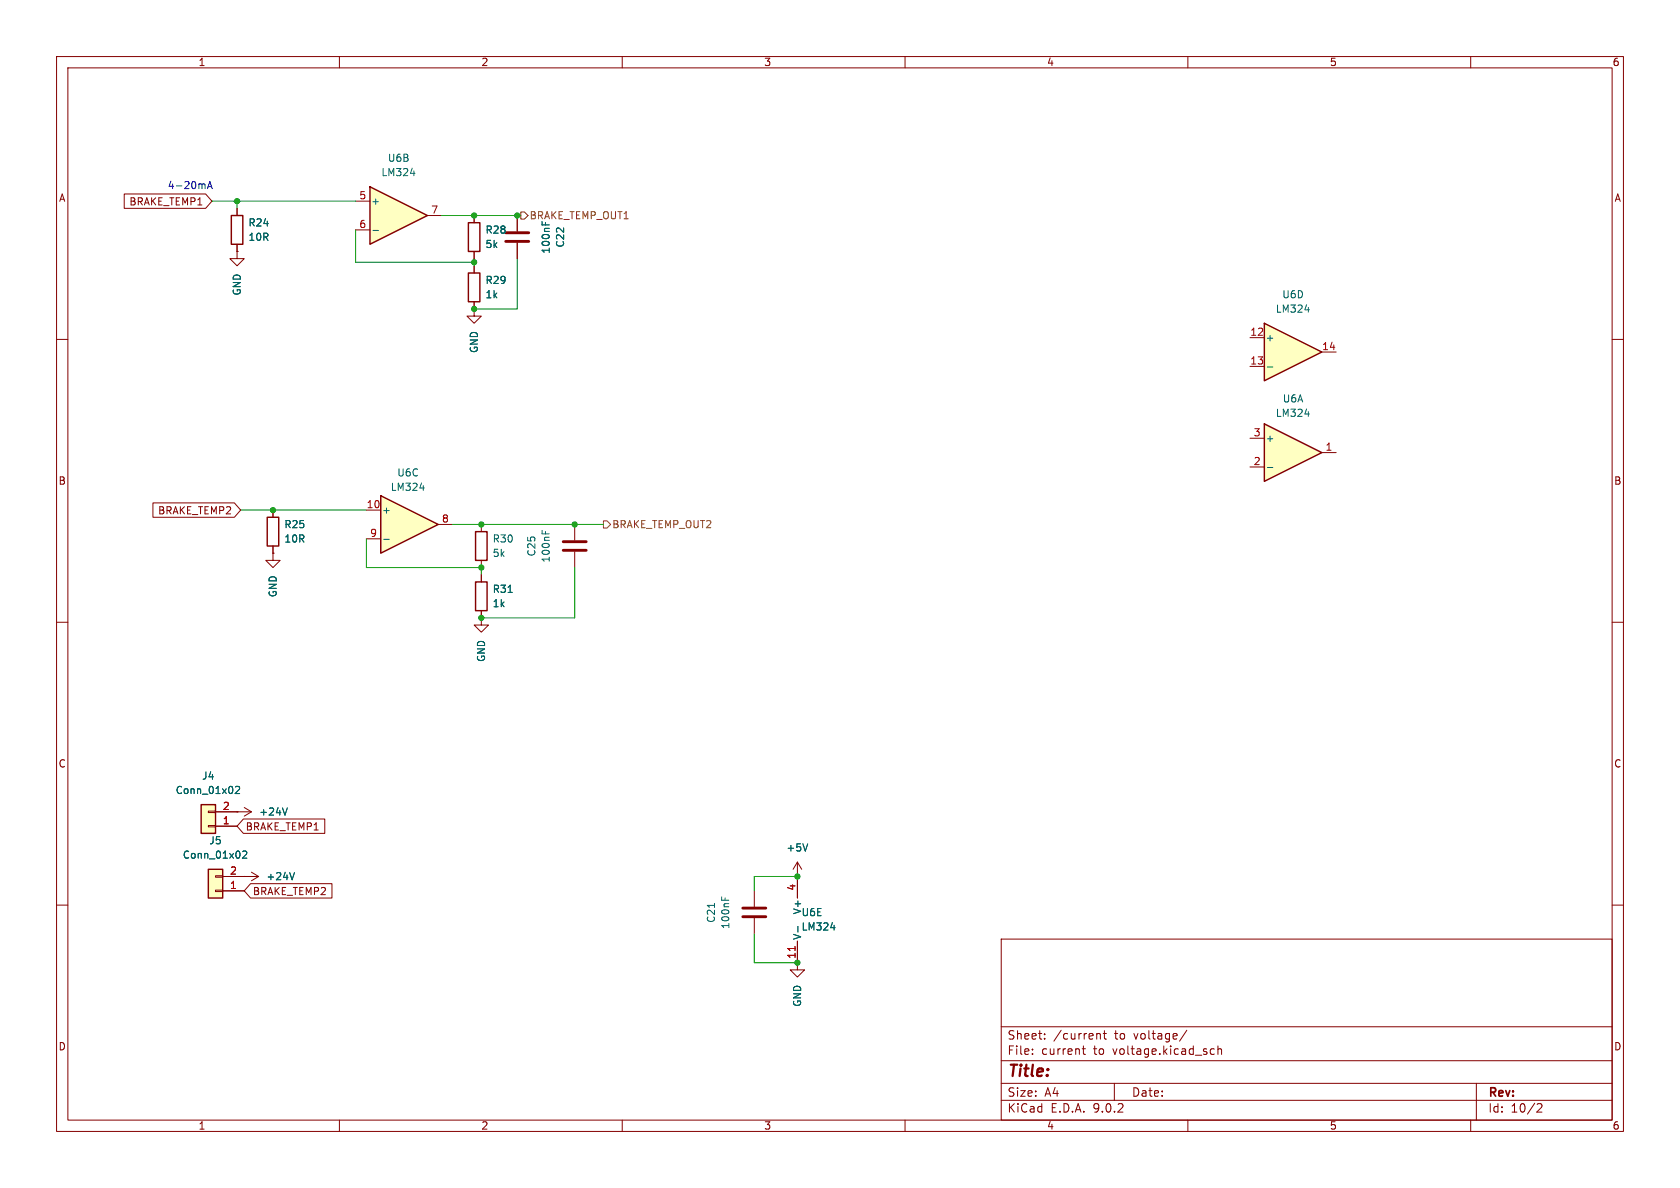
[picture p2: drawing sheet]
<svg xmlns="http://www.w3.org/2000/svg" width="297mm" height="210mm" viewBox="0 0 297 210" stroke-linecap="round" stroke-linejoin="round" font-family="sans-serif">
<g fill="none" stroke="#840000" stroke-width=".18">
<path d="M10 10h277v190h-277zM12 12h273v186h-273zM60 10v2M110 10v2M160 10v2M210 10v2M260 10v2M41.9 36.8v1.3M41.9 44.5v1.2h1.3l-1.3 1.3-1.3-1.3h1.3M41.9 44.5h.1M41.9 43.2v1.3M10 60h2"/>
<path d="M285 60h2M85.1 92.7v1.3M85.1 99.1v1.2M101.6 92.7v2.8M101.6 97.5v2.8M10 110h2M85.1 109.2v1.3h1.3l-1.3 1.3-1.3-1.3h1.3M85.1 109.2h.1M85.1 101.6v1.3M85.1 108v1.2M285 110h2M10 160h2"/>
<path d="M177 166h108v32h-108zM285 160h2M60 198v2M110 198v2M160 198v2M177 194.5h108M177 191.5h108M177 187.5h108M177 181.5h108M182.5 186.3v.1M182.5 185.5v.1M184.7 183.6v.1"/>
<path d="M184.7 182.8v.1M191.3 185.4h.6M191.5 184.9v1.3l.4 .2M194 182.8h.5v.9M195 182.7h.6M195.2 182.2v1.3l.4 .2M197 191.5v3M209.8 182.1l-1.3 2M210 198v2M214.1 185.5h.6M214.1 186.3h.6M215.3 185.5l.2-.1 .4 .1 .1 .9"/>
<path d="M215.3 184.9v1.5M260 198v2M261 191.5v6.5M271.7 195.2l.6-.1 .2 .1 .1 .3-.9 1.1h.9"/>
</g>
<path d="M40.9 38.1h2v5.1h-2zM84.1 94h2v5.1h-2zM84.1 102.9h2v5.1h-2z" fill="none" stroke="#840000" stroke-width=".25"/>
<path d="M95.8 93.8v.6M96.4 93.9v.5M89.8 104.7h.8" fill="none" stroke="#006464" stroke-width=".18"/>
<path d="M99.6 95.8h4M99.6 97.3h4" fill="none" stroke="#840000" stroke-width=".51"/>
<path d="M223.5 74.9l10.2 5.1-10.2 5.1z" fill="#ffffc2"/>
<path d="M223.5 74.9l10.2 5.1-10.2 5.1z" fill="none" stroke="#840000" stroke-width=".25"/>
<path d="M221 77.5h2.5M221 82.6h2.5M233.7 80h2.5" fill="none" stroke="#840000" stroke-width=".18"/>
<path d="M230.7 73.2h.8M224 82.6h1" fill="none" stroke="#006464" stroke-width=".18"/>
<path d="M223.5 57.2l10.2 5-10.2 5.1z" fill="#ffffc2"/>
<path d="M82.8 39.4h2v5.1h-2zM82.8 48.3h2v5h-2zM223.5 57.2l10.2 5-10.2 5.1z" fill="none" stroke="#840000" stroke-width=".25"/>
<g fill="none" stroke="#840000" stroke-width=".18">
<path d="M83.8 38.1v1.3M91.4 38.1v2.8M83.8 44.5v1.2M83.8 47v1.3M83.8 53.3v1.3M91.4 42.9v2.8M221 59.7h2.5M221 64.8h2.5M233.7 62.2h2.5M133.3 157.5v2.8M141 154.9h.1M141 152.4v6.4"/>
<path d="M141 152.4l-.8 1.3M141 152.4l.7 1.3M133.3 162.3v2.8M141 170.2v1.3h1.2l-1.2 1.2-1.3-1.2h1.3M141 170.2h.1M141 166.4v3.8"/>
</g>
<path d="M230.7 54.8h.8M224 64.9h1M126.3 159.7v.7M127.6 158.5v.6M128.2 158.7v.4M142.8 149.2l-.4 1.2M141.1 163.8v1M146.9 164h.7" fill="none" stroke="#006464" stroke-width=".18"/>
<path d="M89.4 41.1h4.1M89.4 42.7h4.1M131.3 160.5h4.1M131.3 162.1h4.1" fill="none" stroke="#840000" stroke-width=".51"/>
<path d="M140.6 167.3v.7" fill="none" stroke="#a90000" stroke-width=".18"/>
<path d="M65.4 33l10.2 5.1-10.2 5.1z" fill="#ffffc2"/>
<path d="M65.4 33l10.2 5.1-10.2 5.1z" fill="none" stroke="#840000" stroke-width=".25"/>
<path d="M62.9 35.6h2.5M75.6 38.1h2.5M62.9 40.6h2.5" fill="none" stroke="#840000" stroke-width=".18"/>
<path d="M72.6 30.6h.8M65.9 40.7h1" fill="none" stroke="#006464" stroke-width=".18"/>
<path d="M67.3 87.6l10.2 5.1-10.2 5.1z" fill="#ffffc2"/>
<path d="M47.2 91.4h2.1v5.1h-2.1zM67.3 87.6l10.2 5.1-10.2 5.1z" fill="none" stroke="#840000" stroke-width=".25"/>
<g fill="none" stroke="#840000" stroke-width=".18">
<path d="M83.8 54.6v1.3h1.3l-1.3 1.3-1.3-1.3h1.3M83.8 54.6h.1M48.3 97.8v1.3h1.2l-1.2 1.2-1.3-1.2h1.3M48.3 97.8h.1M48.3 90.2v1.2M48.3 96.5v1.3M64.8 90.2h2.5M64.8 95.3h2.5M77.5 92.7h2.5M41.9 143.5h.1M41.9 143.5h2.5M43.2 142.7l1.2 .8"/>
<path d="M44.4 143.5l-1.2 .8"/>
</g>
<path d="M67.8 95.3h1M74.2 86.3h.8M50.8 142.8l-.4 1.3" fill="none" stroke="#006464" stroke-width=".18"/>
<path d="M35.6 142.2h2.5v5.1h-2.5z" fill="#ffffc2"/>
<path d="M35.6 142.2h2.5v5.1h-2.5z" fill="none" stroke="#840000" stroke-width=".25"/>
<path d="M36.8 145.9h1.3v.3h-1.3zM36.8 143.4h1.3v.2h-1.3zM38.1 146.1h3.8M38.1 143.5h3.8" fill="none" stroke="#840000" stroke-width=".18"/>
<path d="M41.6 139.1l.5-.1 .3 .4-.8 .9h.8" fill="none" stroke="#006464" stroke-width=".18"/>
<path d="M36.8 153.7h2.6v5.1h-2.6z" fill="#ffffc2"/>
<path d="M36.8 153.7h2.6v5.1h-2.6z" fill="none" stroke="#840000" stroke-width=".25"/>
<g fill="none" stroke="#840000" stroke-width=".18">
<path d="M22 34.3h14.4l1.1 1.3-1.1 1.2h-14.4zM41.9 36.8v1.3M83.8 38.1v1.3M91.4 38.1v2.8M41.9 44.5h.1M41.9 43.2v1.3M83.8 54.6h.1M83.8 44.5v1.2M83.8 47v1.3M83.8 53.3v1.3M91.4 42.9v2.8M27 88.9h14.4l1.1 1.3-1.1 1.2h-14.4z"/>
<path d="M48.3 97.8h.1M48.3 90.2v1.2M48.3 96.5v1.3M85.1 109.2h.1M85.1 101.6v1.3M85.1 108v1.2M38.1 157.4h1.3v.2h-1.3zM38.1 154.8h1.3v.3h-1.3zM38.1 146.1h3.8M38.1 143.5h3.8M39.4 157.5h3.8M39.4 154.9h6.3"/>
<path d="M41.9 143.5h.1M43 144.8h14.4v2.5h-14.4l-1.1-1.2zM43.2 154.9h.1M44.3 156.2h14.4v2.6h-14.4l-1.1-1.3zM44.4 154.2l1.3 .7M45.7 154.9l-1.3 .8M141 154.9h.1M141 154.9v3.9M141 170.2h.1M141 166.4v3.8"/>
</g>
<path d="M89.8 104.7h.8M41.6 139.1l.5-.1 .3 .4-.8 .9h.8M42.9 150.6l.5-.2 .2 .4-.8 .9h.8M50.8 142.8l-.4 1.3M52.1 154.2l-.5 1.3M142.8 149.2l-.4 1.2M141.1 163.8v1M146.9 164h.7" fill="none" stroke="#006464" stroke-width=".18"/>
<path d="M92.1 37.5h.6l.6 .6-.6 .6h-.6zM106.7 92.1h.6l.6 .6-.6 .6h-.6z" fill="none" stroke="#725600" stroke-width=".18"/>
<path d="M37.5 35.6h25.4M41.9 35.6v1.2M78.1 38.1h14M62.9 40.6v5.8h20.9M83.8 45.7v1.3M91.4 45.7v8.9h-7.6M42.5 90.2h22.3M64.8 95.3v5h20.3v1.3M80 92.7h26.7M101.6 100.3v8.9h-16.5M141 154.9h-7.7v2.6M133.3 165.1v5.1h7.7" fill="none" stroke="#009600" stroke-width=".18"/>
<path d="M36.7 33.3l.4-1.2 .4 1.2M36.8 33h.6" fill="none" stroke="#0000c2" stroke-width=".18"/>
<path d="M140.6 167.3v.7" fill="none" stroke="#a90000" stroke-width=".18"/>
<g fill="#009600" stroke="#009600" stroke-width=".18">
<circle cx="83.8" cy="46.4" r=".46"/>
<circle cx="83.8" cy="54.6" r=".46"/>
<circle cx="91.4" cy="38.1" r=".46"/>
<circle cx="83.8" cy="38.1" r=".46"/>
<circle cx="41.9" cy="35.6" r=".46"/>
<circle cx="48.3" cy="90.2" r=".46"/>
<circle cx="85.1" cy="92.7" r=".46"/>
<circle cx="141" cy="154.9" r=".46"/>
<circle cx="141" cy="170.2" r=".46"/>
<circle cx="101.6" cy="92.7" r=".46"/>
<circle cx="85.1" cy="100.3" r=".46"/>
<circle cx="85.1" cy="109.2" r=".46"/>
</g>
<text font-size="2.8" fill="#840000" x="178" y="190.9">Title:</text>
<g font-size="2.1" fill="#840000">
<text x="178" y="184">Sheet:</text>
<text x="186.2" y="184">/current</text>
<text x="197.1" y="184">to</text>
<text x="200.6" y="184">voltage/</text>
<text x="178" y="186.7">File:</text>
<text x="184.1" y="186.7">current</text>
<text x="193.4" y="186.7">to</text>
<text x="196.9" y="186.7">voltage.kicad_sch</text>
<text x="178" y="196.9">KiCad</text>
<text x="178" y="194.1">Size:</text>
<text x="184.7" y="194.1">A4</text>
<text x="185.7" y="196.9">E.D.A.</text>
<text x="193.3" y="196.9">9.0.2</text>
<text x="200" y="194.1">Date:</text>
<text x="263" y="194.3">Rev:</text>
<text x="263" y="196.9">Id:</text>
<text x="267.1" y="196.9">10/2</text>
</g>
<g font-size="1.8" fill="#840000">
<text x="35" y="11.9">1</text>
<text x="85" y="11.9">2</text>
<text x="135" y="11.9">3</text>
<text x="185" y="11.9">4</text>
<text x="235" y="11.9">5</text>
<text x="285" y="11.9">6</text>
<text x="10.3" y="35.9">A</text>
<text x="285.3" y="35.9">A</text>
<text x="22.8" y="36.5">BRAKE_TEMP1</text>
<text x="10.3" y="85.9">B</text>
<text x="285.3" y="85.9">B</text>
<text x="27.9" y="91.1">BRAKE_TEMP2</text>
<text x="10.3" y="135.9">C</text>
<text x="285.3" y="135.9">C</text>
<text x="43.3" y="147">BRAKE_TEMP1</text>
<text x="44.6" y="158.4">BRAKE_TEMP2</text>
<text x="10.3" y="185.9">D</text>
<text x="285.3" y="185.9">D</text>
<text x="35" y="199.9">1</text>
<text x="85" y="199.9">2</text>
<text x="135" y="199.9">3</text>
<text x="185" y="199.9">4</text>
<text x="235" y="199.9">5</text>
<text x="285" y="199.9">6</text>
</g>
<g font-size="1.8" fill="#006464">
<text x="68.5" y="28.8">U6B</text>
<text x="67.3" y="31.3">LM324</text>
<text x="43.8" y="40.2">R24</text>
<text x="65.5" y="36.4">+</text>
<text x="85.7" y="41.5">R28</text>
<text x="93.5" y="39">BRAKE_TEMP_OUT1</text>
<text x="43.8" y="42.8">10R</text>
<text x="85.7" y="44">5k</text>
<text x="97.4" y="44.9" transform="rotate(-90 97.4 44.9)">100nF</text>
<text x="99.9" y="43.9" transform="rotate(-90 99.9 43.9)">C22</text>
<text x="42.8" y="52.3" transform="rotate(-90 42.8 52.3)">GND</text>
<text x="85.7" y="50.4">R29</text>
<text x="85.7" y="52.9">1k</text>
<text x="226.6" y="52.9">U6D</text>
<text x="225.4" y="55.5">LM324</text>
<text x="84.7" y="62.5" transform="rotate(-90 84.7 62.5)">GND</text>
<text x="223.6" y="60.6">+</text>
<text x="226.7" y="71.3">U6A</text>
<text x="225.4" y="73.9">LM324</text>
<text x="223.6" y="78.3">+</text>
<text x="69" y="87">LM324</text>
<text x="70.1" y="84.4">U6C</text>
<text x="50.2" y="93.6">R25</text>
<text x="67.4" y="91">+</text>
<text x="50.2" y="96.1">10R</text>
<text x="87" y="96.1">R30</text>
<text x="87" y="98.7">5k</text>
<text x="94.8" y="98.5" transform="rotate(-90 94.8 98.5)">C25</text>
<text x="97.4" y="99.6" transform="rotate(-90 97.4 99.6)">100nF</text>
<text x="49.1" y="105.7" transform="rotate(-90 49.1 105.7)">GND</text>
<text x="87" y="105">R31</text>
<text x="87" y="107.5">1k</text>
<text x="86" y="117.1" transform="rotate(-90 86 117.1)">GND</text>
<text x="31" y="140.6">Conn_01x02</text>
<text x="35.6" y="138">J4</text>
<text x="36.9" y="149.5">J5</text>
<text x="45.7" y="144.4">+24V</text>
<text x="32.2" y="152">Conn_01x02</text>
<text x="47" y="155.8">+24V</text>
<text x="138.9" y="150.7">+5V</text>
<text x="141.8" y="161.7" transform="rotate(-90 141.8 161.7)">V+</text>
<text x="126.6" y="163.2" transform="rotate(-90 126.6 163.2)">C21</text>
<text x="129.1" y="164.3" transform="rotate(-90 129.1 164.3)">100nF</text>
<text x="141.6" y="162.2">U6E</text>
<text x="141.6" y="164.7">LM324</text>
<text x="141.8" y="166.2" transform="rotate(-90 141.8 166.2)">V-</text>
<text x="141.8" y="178.1" transform="rotate(-90 141.8 178.1)">GND</text>
</g>
<text font-size="1.8" fill="#0000c2" x="29.6" y="33.6">4-20mA</text>
<g font-size="1.8" fill="#a90000">
<text x="63.4" y="35.3">5</text>
<text x="63.4" y="40.4">6</text>
<text x="76.1" y="37.8">7</text>
<text x="220.9" y="59.4">12</text>
<text x="220.9" y="64.5">13</text>
<text x="233.6" y="62">14</text>
<text x="221.5" y="77.2">3</text>
<text x="221.5" y="82.3">2</text>
<text x="234.2" y="79.8">1</text>
<text x="64.7" y="89.9">10</text>
<text x="65.3" y="95">9</text>
<text x="78" y="92.5">8</text>
<text x="39.3" y="143.3">2</text>
<text x="39.3" y="145.8">1</text>
<text x="40.6" y="154.7">2</text>
<text x="40.6" y="157.2">1</text>
<text x="140.7" y="157.6" transform="rotate(-90 140.7 157.6)">4</text>
<text x="140.7" y="169.6" transform="rotate(-90 140.7 169.6)">11</text>
</g>
<text font-size="1.8" fill="#725600" x="108.1" y="93.6">BRAKE_TEMP_OUT2</text>
</svg>
